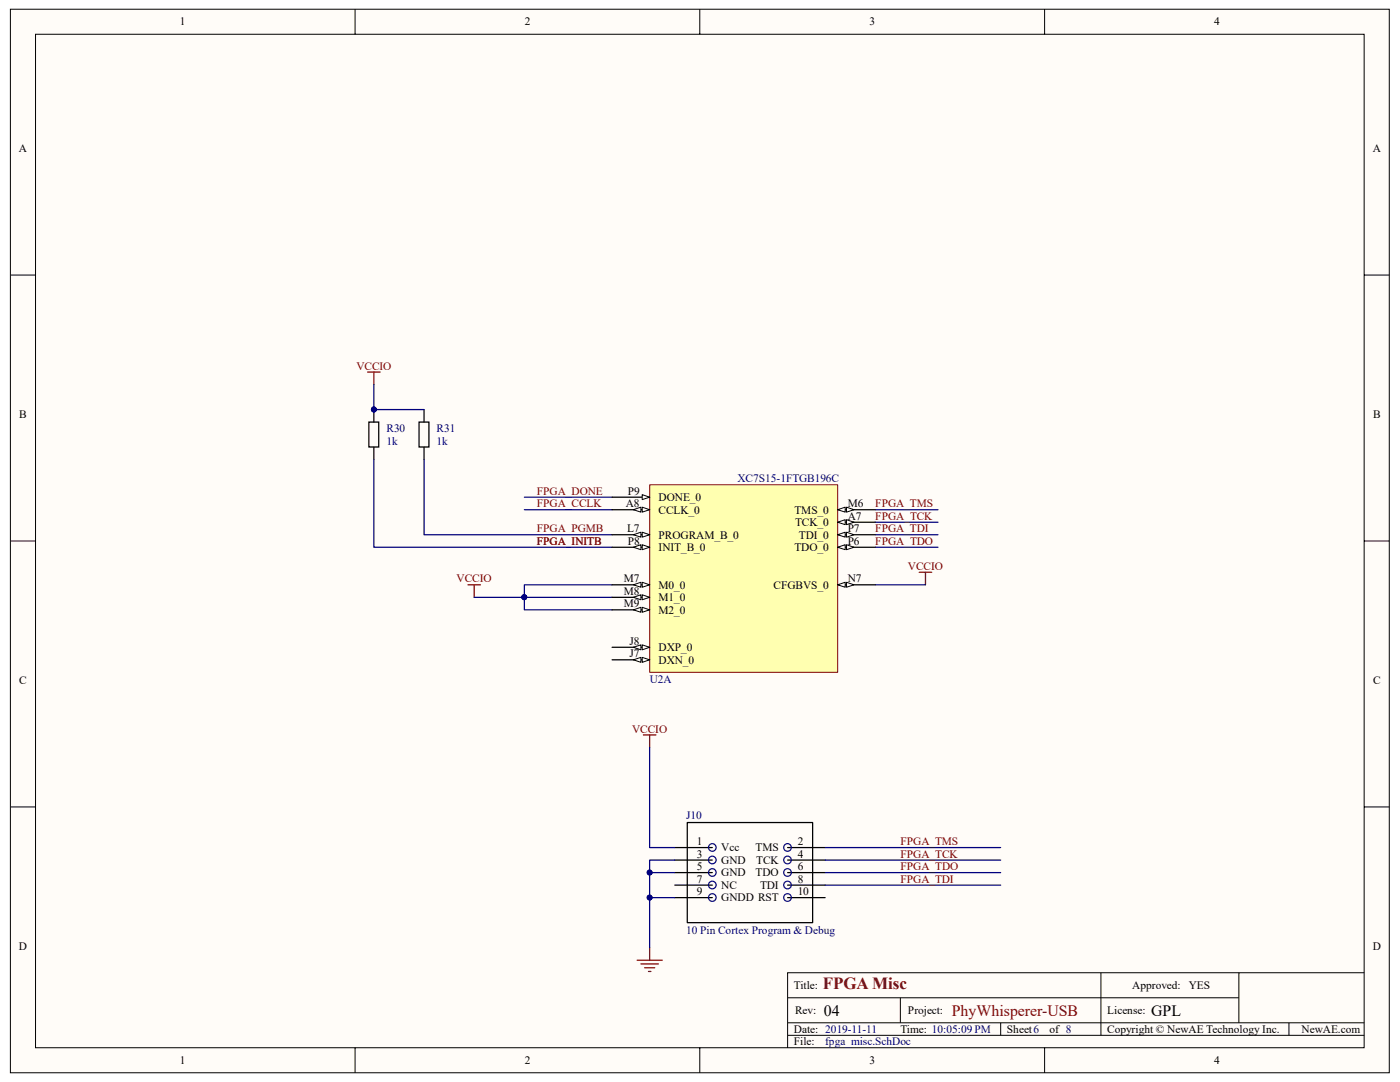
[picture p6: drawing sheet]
<svg xmlns="http://www.w3.org/2000/svg" width="279mm" height="216mm" viewBox="0 0 279 216" stroke-linecap="round" stroke-linejoin="round" font-family="sans-serif">
<path d="M2.1 1.9h275.2v212.2h-275.2z" fill="#fffcf8"/>
<path d="M2.1 1.8h275.2v212.3h-275.2z" fill="none" stroke="#000" stroke-width=".2"/>
<path d="M7.1 6.9h265.1v202.2h-265.1z" fill="#fffcf8"/>
<g fill="none" stroke="#000" stroke-width=".2">
<path d="M7.1 6.8h265.1v202.3h-265.1zM70.9 1.8v5M139.7 1.8v5M208.5 1.8v5M2.1 54.9h5M272.3 54.9h5M2.1 107.9h5M272.3 107.9h5M2.1 161h5M272.3 161h5M157.2 199.1h90M179.7 199.1v5"/>
<path d="M219.7 194.1v12.5M247.2 194.1h-90v15M272.3 194.1h-25.1v10M70.9 209.1v5M139.7 209.1v5M157.2 206.6h115.1M157.2 204.1h115.1M199.7 204.1v2.5M208.5 209.1v5M257.2 204.1v2.5"/>
</g>
<g fill="none" stroke="#000080" stroke-width=".25">
<path d="M74.6 76.7v5h10M74.6 91.7v17.5h47.6M84.6 91.7v15h37.6M104.6 99.2h17.6M104.6 101.7h17.6M122.2 116.7h-17.6v5h17.6M122.2 119.2h-27.6M174.7 101.7h12.5M174.7 104.2h12.5M174.7 106.7h12.5M174.7 109.2h12.5M174.7 116.7h10"/>
<path d="M129.6 149.1v20h5.1M129.6 174.1h5.1M129.6 179.1h5.1M134.7 171.6h-5.1v17.5M164.7 174.1h35M164.7 169.1h35M164.7 171.6h35M164.7 176.6h35"/>
</g>
<g fill="#000080" stroke="#000080" stroke-width=".2">
<circle cx="104.6" cy="119.2" r=".49"/>
<circle cx="129.6" cy="174.1" r=".49"/>
<circle cx="129.6" cy="179.1" r=".49"/>
<circle cx="74.6" cy="81.7" r=".49"/>
</g>
<g fill="none" stroke="#800000" stroke-width=".25">
<path d="M73.4 74.2h2.5M74.6 74.2v2.5M93.4 116.7h2.5M94.6 116.7v2.5M183.5 114.2h2.4M184.7 114.2v2.5M128.4 146.6h2.5M129.6 146.6v2.5M127.1 191.6h5.1M127.9 192.3h3.5M128.7 193.1h2M129.4 193.8h.5"/>
<path d="M129.6 189.1v2.5"/>
</g>
<g fill="none" stroke="#000" stroke-width=".25">
<path d="M73.6 84.2h2v5h-2zM74.6 81.7v2.5M74.6 89.2v2.5M83.6 84.2h2v5h-2zM84.6 81.7v2.5M84.6 89.2v2.5M134.7 169.1h7.5M134.7 171.6h7.5M134.7 174.1h7.5M134.7 176.6h7.5M134.7 179.1h7.5M137.2 164.1h25v20h-25z"/>
<path d="M157.2 169.1h7.5M157.2 171.6h7.5M157.2 174.1h7.5M157.2 176.6h7.5M157.2 179.1h7.5"/>
</g>
<g fill="none" stroke="#11037e" stroke-width=".25">
<circle cx="142.2" cy="176.6" r=".76"/>
<circle cx="142.2" cy="179.1" r=".76"/>
<circle cx="142.2" cy="171.6" r=".76"/>
<circle cx="142.2" cy="169.1" r=".76"/>
<circle cx="142.2" cy="174.1" r=".76"/>
<circle cx="157.2" cy="176.6" r=".76"/>
<circle cx="157.2" cy="179.1" r=".76"/>
<circle cx="157.2" cy="169.1" r=".76"/>
<circle cx="157.2" cy="171.6" r=".76"/>
<circle cx="157.2" cy="174.1" r=".76"/>
</g>
<path d="M129.7 96.8h37.5v37.4h-37.5z" fill="#ffffb0"/>
<path d="M129.7 96.7h37.5v37.5h-37.5z" fill="none" stroke="#800000" stroke-width=".2"/>
<path d="M122.2 99.2h7.4" fill="none" stroke="#000" stroke-width=".25"/>
<path d="M128.2 98.7l1.4 .5-1.4 .5z" fill="#fffcf8"/>
<path d="M128.2 98.7l1.4 .5-1.4 .5z" fill="none" stroke="#000" stroke-width=".2"/>
<path d="M167.2 104.2h7.5" fill="none" stroke="#000" stroke-width=".25"/>
<path d="M167.2 104.2l1.5-.5v1z" fill="#fffcf8"/>
<path d="M167.2 104.2l1.5-.5v1z" fill="none" stroke="#000" stroke-width=".2"/>
<path d="M168.9 103.7l1.5 .5-1.5 .5z" fill="#fffcf8"/>
<path d="M168.9 103.7l1.5 .5-1.5 .5z" fill="none" stroke="#000" stroke-width=".2"/>
<path d="M122.2 101.7h7.4" fill="none" stroke="#000" stroke-width=".25"/>
<path d="M128.2 101.2l1.4 .5-1.4 .5z" fill="#fffcf8"/>
<path d="M128.2 101.2l1.4 .5-1.4 .5z" fill="none" stroke="#000" stroke-width=".2"/>
<path d="M126.4 101.7l1.5-.5v1z" fill="#fffcf8"/>
<path d="M126.4 101.7l1.5-.5v1z" fill="none" stroke="#000" stroke-width=".2"/>
<path d="M122.2 116.7h7.4" fill="none" stroke="#000" stroke-width=".25"/>
<path d="M128.2 116.2l1.4 .5-1.4 .5z" fill="#fffcf8"/>
<path d="M128.2 116.2l1.4 .5-1.4 .5z" fill="none" stroke="#000" stroke-width=".2"/>
<path d="M126.4 116.7l1.5-.5v1z" fill="#fffcf8"/>
<path d="M126.4 116.7l1.5-.5v1z" fill="none" stroke="#000" stroke-width=".2"/>
<path d="M122.2 119.2h7.4" fill="none" stroke="#000" stroke-width=".25"/>
<path d="M128.2 118.7l1.4 .5-1.4 .5z" fill="#fffcf8"/>
<path d="M128.2 118.7l1.4 .5-1.4 .5z" fill="none" stroke="#000" stroke-width=".2"/>
<path d="M126.4 119.2l1.5-.5v1z" fill="#fffcf8"/>
<path d="M126.4 119.2l1.5-.5v1z" fill="none" stroke="#000" stroke-width=".2"/>
<path d="M122.2 109.2h7.4" fill="none" stroke="#000" stroke-width=".25"/>
<path d="M128.2 108.7l1.4 .5-1.4 .5z" fill="#fffcf8"/>
<path d="M128.2 108.7l1.4 .5-1.4 .5z" fill="none" stroke="#000" stroke-width=".2"/>
<path d="M126.4 109.2l1.5-.5v1z" fill="#fffcf8"/>
<path d="M126.4 109.2l1.5-.5v1z" fill="none" stroke="#000" stroke-width=".2"/>
<path d="M167.2 106.7h7.5" fill="none" stroke="#000" stroke-width=".25"/>
<path d="M167.2 106.7l1.5-.5v1z" fill="#fffcf8"/>
<path d="M167.2 106.7l1.5-.5v1z" fill="none" stroke="#000" stroke-width=".2"/>
<path d="M168.9 106.2l1.5 .5-1.5 .5z" fill="#fffcf8"/>
<path d="M168.9 106.2l1.5 .5-1.5 .5z" fill="none" stroke="#000" stroke-width=".2"/>
<path d="M167.2 109.2h7.5" fill="none" stroke="#000" stroke-width=".25"/>
<path d="M167.2 109.2l1.5-.5v1z" fill="#fffcf8"/>
<path d="M167.2 109.2l1.5-.5v1z" fill="none" stroke="#000" stroke-width=".2"/>
<path d="M168.9 108.7l1.5 .5-1.5 .5z" fill="#fffcf8"/>
<path d="M168.9 108.7l1.5 .5-1.5 .5z" fill="none" stroke="#000" stroke-width=".2"/>
<path d="M122.2 121.7h7.4" fill="none" stroke="#000" stroke-width=".25"/>
<path d="M128.2 121.2l1.4 .5-1.4 .5z" fill="#fffcf8"/>
<path d="M128.2 121.2l1.4 .5-1.4 .5z" fill="none" stroke="#000" stroke-width=".2"/>
<path d="M126.4 121.7l1.5-.5v1z" fill="#fffcf8"/>
<path d="M126.4 121.7l1.5-.5v1z" fill="none" stroke="#000" stroke-width=".2"/>
<path d="M167.2 116.7h7.5" fill="none" stroke="#000" stroke-width=".25"/>
<path d="M167.2 116.7l1.5-.5v1z" fill="#fffcf8"/>
<path d="M167.2 116.7l1.5-.5v1z" fill="none" stroke="#000" stroke-width=".2"/>
<path d="M168.9 116.2l1.5 .5-1.5 .5z" fill="#fffcf8"/>
<path d="M168.9 116.2l1.5 .5-1.5 .5z" fill="none" stroke="#000" stroke-width=".2"/>
<path d="M122.2 106.7h7.4" fill="none" stroke="#000" stroke-width=".25"/>
<path d="M128.2 106.2l1.4 .5-1.4 .5z" fill="#fffcf8"/>
<path d="M128.2 106.2l1.4 .5-1.4 .5z" fill="none" stroke="#000" stroke-width=".2"/>
<path d="M126.4 106.7l1.5-.5v1z" fill="#fffcf8"/>
<path d="M126.4 106.7l1.5-.5v1z" fill="none" stroke="#000" stroke-width=".2"/>
<path d="M167.2 101.7h7.5" fill="none" stroke="#000" stroke-width=".25"/>
<path d="M167.2 101.7l1.5-.5v1z" fill="#fffcf8"/>
<path d="M167.2 101.7l1.5-.5v1z" fill="none" stroke="#000" stroke-width=".2"/>
<path d="M168.9 101.2l1.5 .5-1.5 .5z" fill="#fffcf8"/>
<path d="M168.9 101.2l1.5 .5-1.5 .5z" fill="none" stroke="#000" stroke-width=".2"/>
<path d="M122.2 129.2h7.4" fill="none" stroke="#000" stroke-width=".25"/>
<path d="M128.2 128.7l1.4 .5-1.4 .5z" fill="#fffcf8"/>
<path d="M128.2 128.7l1.4 .5-1.4 .5z" fill="none" stroke="#000" stroke-width=".2"/>
<path d="M126.4 129.2l1.5-.5v1z" fill="#fffcf8"/>
<path d="M126.4 129.2l1.5-.5v1z" fill="none" stroke="#000" stroke-width=".2"/>
<path d="M122.2 131.7h7.4" fill="none" stroke="#000" stroke-width=".25"/>
<path d="M128.2 131.2l1.4 .5-1.4 .5z" fill="#fffcf8"/>
<path d="M128.2 131.2l1.4 .5-1.4 .5z" fill="none" stroke="#000" stroke-width=".2"/>
<path d="M126.4 131.7l1.5-.5v1z" fill="#fffcf8"/>
<path d="M126.4 131.7l1.5-.5v1z" fill="none" stroke="#000" stroke-width=".2"/>
<text font-size="3.4" fill="#800000" x="164.2" y="197.4">FPGA Misc</text>
<g font-size="3.2">
<text x="164.4" y="202.6">04</text>
<text x="229.7" y="202.6">GPL</text>
</g>
<text font-size="3.2" fill="#800000" x="189.9" y="202.6">PhyWhisperer-USB</text>
<g font-size="2.3">
<text x="35.9" y="5.1">1</text>
<text x="104.7" y="5.1">2</text>
<text x="173.5" y="5.1">3</text>
<text x="242.3" y="5.1">4</text>
<text x="3.8" y="30.4">A</text>
<text x="274" y="30.4">A</text>
<text x="3.8" y="83.4">B</text>
<text x="274" y="83.4">B</text>
<text x="124.9" y="101.2">A8</text>
<text x="125.3" y="98.7">P9</text>
<text x="131.4" y="100">DONE_0</text>
<text x="169.2" y="101.2">M6</text>
<text x="125.2" y="106.2">L7</text>
<text x="131.4" y="102.5">CCLK_0</text>
<text x="131.4" y="107.5">PROGRAM_B_0</text>
<text x="158.5" y="102.5">TMS_0</text>
<text x="158.7" y="105">TCK_0</text>
<text x="159.4" y="107.5">TDI_0</text>
<text x="169.2" y="103.7">A7</text>
<text x="169.2" y="106.2">P7</text>
<text x="125.3" y="108.7">P8</text>
<text x="131.4" y="110">INIT_B_0</text>
<text x="158.5" y="110">TDO_0</text>
<text x="169.2" y="108.7">P6</text>
<text x="124.5" y="116.2">M7</text>
<text x="124.5" y="118.7">M8</text>
<text x="131.4" y="117.5">M0_0</text>
<text x="131.4" y="120">M1_0</text>
<text x="154.4" y="117.5">CFGBVS_0</text>
<text x="169.2" y="116.2">N7</text>
<text x="124.5" y="121.2">M9</text>
<text x="131.4" y="122.4">M2_0</text>
<text x="125.6" y="128.7">J8</text>
<text x="125.6" y="131.2">J7</text>
<text x="131.4" y="129.9">DXP_0</text>
<text x="3.8" y="136.5">C</text>
<text x="131.4" y="132.4">DXN_0</text>
<text x="274" y="136.5">C</text>
<text x="139" y="168.6">1</text>
<text x="139" y="171.1">3</text>
<text x="139" y="173.6">5</text>
<text x="143.9" y="169.9">Vcc</text>
<text x="143.9" y="172.4">GND</text>
<text x="150.8" y="169.9">TMS</text>
<text x="150.9" y="172.4">TCK</text>
<text x="159.2" y="171.1">4</text>
<text x="159.2" y="168.6">2</text>
<text x="159.2" y="173.6">6</text>
<text x="139" y="176.1">7</text>
<text x="139" y="178.6">9</text>
<text x="143.9" y="174.9">GND</text>
<text x="143.9" y="177.4">NC</text>
<text x="143.9" y="179.9">GNDD RST</text>
<text x="150.8" y="174.9">TDO</text>
<text x="151.7" y="177.4">TDI</text>
<text x="159.2" y="178.6">10</text>
<text x="159.2" y="176.1">8</text>
<text x="3.8" y="189.5">D</text>
<text x="274" y="189.5">D</text>
<text x="158.4" y="197.4">Title:</text>
<text x="226" y="197.4">Approved:</text>
<text x="237.2" y="197.4">YES</text>
<text x="158.7" y="202.4">Rev:</text>
<text x="181.2" y="202.4">Project:</text>
<text x="221" y="202.4">License:</text>
<text x="158.4" y="206.1">Date: 2019-11-11</text>
<text x="158.4" y="208.6">File:</text>
<text x="179.7" y="206.1">Time: 10:05:09 PM</text>
<text x="201" y="206.1">Sheet6</text>
<text x="209.5" y="206.1">of 8</text>
<text x="221" y="206.1">Copyright © NewAE Technology Inc.</text>
<text x="259.8" y="206.1">NewAE.com</text>
<text x="35.9" y="212.3">1</text>
<text x="104.7" y="212.3">2</text>
<text x="173.5" y="212.3">3</text>
<text x="242.3" y="212.3">4</text>
</g>
<g font-size="2.3" fill="#800000">
<text x="71.1" y="73.7">VCCIO</text>
<text x="107.1" y="98.7">FPGA_DONE</text>
<text x="107.1" y="101.2">FPGA_CCLK</text>
<text x="174.7" y="101.2">FPGA_TMS</text>
<text x="107.1" y="106.2">FPGA_PGMB</text>
<text x="174.7" y="103.7">FPGA_TCK</text>
<text x="174.7" y="106.2">FPGA_TDI</text>
<text x="107.1" y="108.7">FPGA_INITB</text>
<text x="174.7" y="108.7">FPGA_TDO</text>
<text x="181.2" y="113.7">VCCIO</text>
<text x="91.1" y="116.2">VCCIO</text>
<text x="126.2" y="146.2">VCCIO</text>
<text x="179.7" y="168.6">FPGA_TMS</text>
<text x="179.7" y="171.1">FPGA_TCK</text>
<text x="179.7" y="173.6">FPGA_TDO</text>
<text x="179.7" y="176.1">FPGA_TDI</text>
</g>
<g font-size="2.3" fill="#000080">
<text x="77.1" y="86.2">R30</text>
<text x="77.1" y="88.7">1k</text>
<text x="87.1" y="86.2">R31</text>
<text x="87.1" y="88.7">1k</text>
<text x="147.2" y="96.2">XC7S15-1FTGB196C</text>
<text x="129.7" y="136.2">U2A</text>
<text x="136.9" y="163.4">J10</text>
<text x="136.9" y="186.4">10 Pin Cortex Program &amp; Debug</text>
<text x="164.7" y="208.6">fpga_misc.SchDoc</text>
</g>
</svg>
